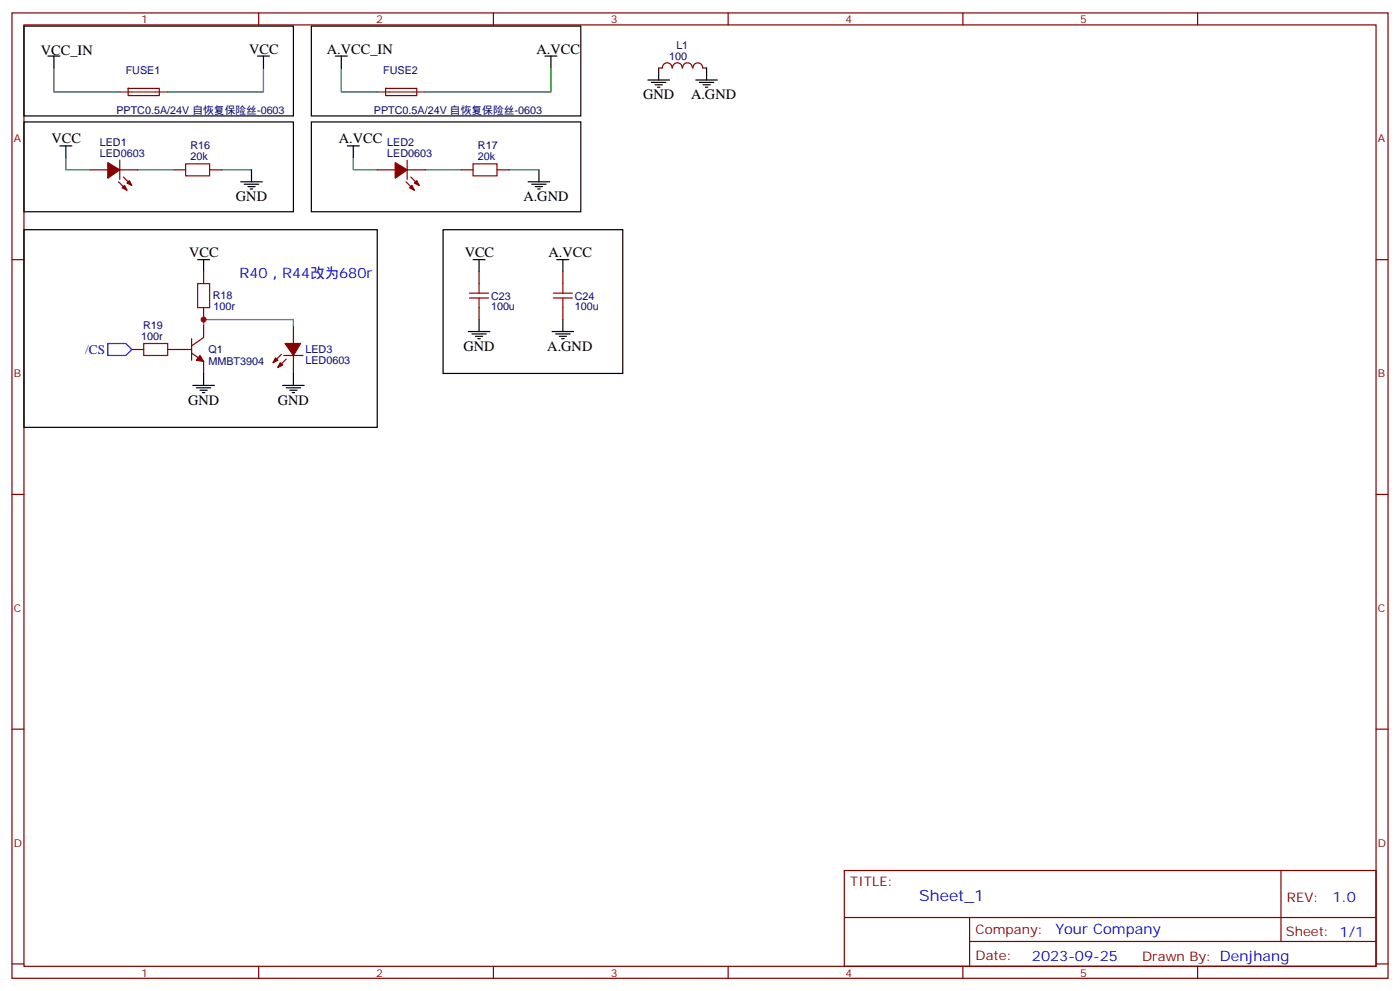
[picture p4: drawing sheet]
<svg xmlns="http://www.w3.org/2000/svg" width="412mm" height="292mm" viewBox="0 0 412 292" stroke-linecap="round" stroke-linejoin="round" font-family="sans-serif">
<g fill="none" stroke="#870000" stroke-width=".35">
<path d="M3.5 3.8h405.4v284.3h-405.4zM7.1 7.3h398.2v277.3h-398.2zM76.2 3.8v3.5M145.3 3.8v3.5M214.5 3.8v3.5M283.6 3.8v3.5M352.8 3.8v3.5M37.8 26h9.1v2.1l-9.1 .1zM113.6 26h9.1l.1 2.1-9.2 .1zM194 20h1.1M195.1 20a1.41 1.41 0 0 1 1.4-1.5 1.41 1.41 0 0 1 1.4 1.5M198.1 20a1.41 1.41 0 0 1 1.4-1.5 1.41 1.41 0 0 1 1.4 1.5"/>
<path d="M201.1 20a1.41 1.41 0 0 1 1.4-1.5 1.41 1.41 0 0 1 1.4 1.5M204.2 20a1.41 1.41 0 0 1 1.4-1.5 1.41 1.41 0 0 1 1.4 1.5M207.1 20h1M26.5 50h5.2M34.9 53.6l2.5 2.4M35.3 50h5.3M35.3 47.2v5.6M36.3 52.1l2.5 2.5M51.2 50h3.5M61.7 50h3.6M111.1 50h5.3M119.6 53.6l2.5 2.4"/>
<path d="M119.9 50h5.3M119.9 47.2v5.6M121 52.1l2.5 2.5M135.8 50h3.5M146.4 50h3.5M3.5 76.5h3.6M405.3 76.5h3.6M56.4 99.8v6.3M60 80v3.5M60 90.6v3.5M60 95.9v3.5l-3.6 2.5M86.4 95.9v5.3"/>
<path d="M141.1 80v3.5M141.1 90.6v3.5M165.8 80v3.5M165.8 90.6v3.5M38.8 102.9h3.5M49.4 102.9h7M56.4 104l3.6 2.5v3.5M82.9 104.4l-2.5 2.4M83.6 104.7h5.7M84.3 105.8l-2.5 2.4M86.4 104.7v5.3M3.5 145.6h3.6"/>
<path d="M405.3 145.6h3.6M3.5 214.8h3.6M405.3 214.8h3.6M248.7 256.4h156.6v28.2h-156.6zM377.3 256.4v20.9M248.7 270.2h156.5M285.6 277.3h119.6M285.6 270.2v14.2M3.5 283.9h3.6M76.2 284.6v3.5M145.3 284.6v3.5M214.5 284.6v3.5"/>
<path d="M283.6 284.6v3.5M352.8 284.6v3.5M405.3 283.9h3.6"/>
</g>
<path d="M35.3 27.1h14.1M111.1 27.1h14.1" fill="none" stroke="#8c2424" stroke-width=".35"/>
<g fill="none" stroke="#000" stroke-width=".35">
<path d="M7.1 7.7h79.3v26.4h-79.3zM14.1 16.5h3.5M15.9 16.5v3.5M75.8 16.5h3.6M77.6 16.5v3.5M91.7 7.7h79.4v26.4h-79.4zM98.8 16.5h3.5M100.5 16.5v3.5M160.5 16.5h3.5M162.3 16.5v3.5M7.1 35.9h79.3v26.5h-79.3zM91.7 35.9h79.4v26.5h-79.4z"/>
<path d="M190.9 23.6h6.3M191.9 24.3h4.2M193 25h2.1M193.7 25.7h.7M194 20v3.6M205 23.6h6.3M206 24.3h4.3M207.1 25h2.1M207.8 25.7h.7M208.1 20v3.6M17.6 43h3.6M19.4 43v3.5"/>
<path d="M70.9 53.6h6.4M72 54.3h4.2M73 55h2.1M73.7 55.7h.7M74.1 50v3.6M102.3 43h3.5M104.1 43v3.5M155.6 53.6h6.3M156.6 54.3h4.3M157.7 55h2.1M158.4 55.7h.7M158.7 50v3.6"/>
<path d="M7.1 67.7h104v58.2h-104zM58.2 76.5h3.5M60 76.5v3.5M130.5 67.7h52.9v42.3h-52.9zM139.3 76.5h3.6M141.1 76.5v3.5M164 76.5h3.6M165.8 76.5v3.5M137.9 97.6h6.4M139 98.4h4.2M140.1 99.1h2.1M140.8 99.8h.7"/>
<path d="M141.1 94.1v3.5M162.6 97.6h6.4M163.7 98.4h4.2M164.7 99.1h2.2M165.5 99.8h.7M165.8 94.1v3.5M56.8 113.5h6.3M57.9 114.2h4.2M58.9 114.9h2.1M59.6 115.6h.7M60 110v3.5M83.3 113.5h6.3"/>
<path d="M84.3 114.2h4.2M85.4 114.9h2.1M86.1 115.6h.7M86.4 110v3.5"/>
</g>
<path d="M15.9 20v7.1h19.4M77.6 20v7.1h-28.2M100.5 20v7.1h10.6M162.3 20v7.1h-37.1M19.4 46.5v3.5h7.1M40.6 50h10.6M65.3 50h8.8M104.1 46.5v3.5h7M125.2 50h10.6M149.9 50h8.8M60 95.9v-1.8h26.4v1.8" fill="none" stroke="#008700" stroke-width=".35"/>
<path d="M54.7 48.3h7v3.5h-7zM139.3 48.3h7.1v3.5h-7.1zM58.2 83.5h3.5v7.1h-3.5zM138.3 87.8h5.6M138.3 86.4h5.6M141.1 83.5v2.9M141.1 87.8v2.8M163 87.8h5.6M163 86.4h5.6M165.8 83.5v2.9M165.8 87.8v2.8M42.3 101.2h7.1v3.5h-7.1z" fill="none" stroke="#a10000" stroke-width=".35"/>
<g fill="#870000" stroke="#870000" stroke-width=".35">
<path d="M116.4 47.9l3.5 2.1-3.5 2.5z"/>
<path d="M120.6 55.3l.8-.7 .7 1.4z"/>
<path d="M122.1 53.9l.7-.7 .7 1.4z"/>
<path d="M31.7 47.9l3.6 2.1-3.6 2.5z"/>
<path d="M36 55.3l.7-.7 .7 1.4z"/>
<path d="M37.4 53.9l.7-.7 .7 1.4z"/>
<path d="M84 101.2h4.5l-2.1 3.5z"/>
<path d="M81.1 105.4l.7 .7-1.4 .7z"/>
<path d="M82.5 106.8l.8 .7-1.5 .7z"/>
<path d="M58.9 104.7l1.1 1.8-2.1-.4z"/>
</g>
<path d="M31.7 101.2h5.3l1.8 1.7-1.8 1.8h-5.3z" fill="none" stroke="#00f" stroke-width=".35"/>
<circle cx="60" cy="94.1" r=".88" fill="#c00"/>
<text font-size="4.6" fill="#00f" x="270.8" y="265.4">Sheet_1</text>
<g font-size="4.2">
<text x="12" y="16.2">VCC_IN</text>
<text x="73.4" y="15.8">VCC</text>
<text x="96.3" y="15.8">A.VCC_IN</text>
<text x="158" y="15.8">A.VCC</text>
<text x="189.4" y="29.2">GND</text>
<text x="203.6" y="29.2">A.GND</text>
<text x="15.2" y="42.3">VCC</text>
<text x="99.8" y="42.3">A.VCC</text>
<text x="69.5" y="59.2">GND</text>
<text x="154.2" y="59.2">A.GND</text>
<text x="55.7" y="75.8">VCC</text>
<text x="136.9" y="75.8">VCC</text>
<text x="161.6" y="75.8">A.VCC</text>
<text x="136.5" y="103.3">GND</text>
<text x="161.2" y="103.3">A.GND</text>
<text x="55.4" y="119.2">GND</text>
<text x="81.8" y="119.2">GND</text>
</g>
<g font-size="4.2" fill="#00f">
<text x="70.6" y="81.8">R40，R44改为680r</text>
<text x="392.5" y="265.7">1.0</text>
<text x="310.9" y="275.2">Your Company</text>
<text x="304" y="283">2023-09-25</text>
</g>
<text font-size="3.9" fill="#00f" x="25.1" y="104.2">/CS</text>
<g font-size="3.9" fill="#800">
<text x="250.5" y="261">TITLE:</text>
<text x="379.1" y="265.7">REV:</text>
<text x="287.4" y="275.2">Company:</text>
<text x="378.7" y="275.8">Sheet: 1/1</text>
<text x="287.4" y="282.9">Date:</text>
<text x="336.4" y="282.9">Drawn By: Denjhang</text>
</g>
<g font-size="3.2" fill="#800">
<text x="41.6" y="6.8">1</text>
<text x="110.8" y="6.8">2</text>
<text x="179.9" y="6.8">3</text>
<text x="249.1" y="6.8">4</text>
<text x="318.2" y="6.8">5</text>
<text x="4.1" y="41.9">A</text>
<text x="405.9" y="41.9">A</text>
<text x="4.1" y="111.1">B</text>
<text x="405.9" y="111.1">B</text>
<text x="4.1" y="180.2">C</text>
<text x="405.9" y="180.2">C</text>
<text x="4.1" y="249.3">D</text>
<text x="405.9" y="249.3">D</text>
<text x="41.6" y="287.6">1</text>
<text x="110.8" y="287.6">2</text>
<text x="179.9" y="287.6">3</text>
<text x="249.1" y="287.6">4</text>
<text x="318.2" y="287.6">5</text>
</g>
<g font-size="3.2" fill="#000080">
<text x="197.1" y="17.7">100</text>
<text x="199.2" y="14.5">L1</text>
<text x="37" y="21.8">FUSE1</text>
<text x="112.9" y="21.8">FUSE2</text>
<text x="34.3" y="33.5">PPTC0.5A/24V 自恢复保险丝-0603</text>
<text x="110.1" y="33.5">PPTC0.5A/24V 自恢复保险丝-0603</text>
<text x="29.4" y="46.1">LED0603</text>
<text x="29.4" y="43">LED1</text>
<text x="56.1" y="47.2">20k</text>
<text x="56.1" y="44">R16</text>
<text x="114.1" y="46.1">LED0603</text>
<text x="114.1" y="43">LED2</text>
<text x="140.8" y="47.2">20k</text>
<text x="140.8" y="44">R17</text>
<text x="62.7" y="88.2">R18</text>
<text x="144.6" y="88.2">C23</text>
<text x="169.3" y="88.2">C24</text>
<text x="62.9" y="91.4">100r</text>
<text x="144.6" y="91.4">100u</text>
<text x="169.3" y="91.4">100u</text>
<text x="41.6" y="100.1">100r</text>
<text x="42.1" y="96.9">R19</text>
<text x="61.4" y="107.4">MMBT3904</text>
<text x="61.4" y="104">Q1</text>
<text x="90" y="107.3">LED0603</text>
<text x="90" y="104.1">LED3</text>
</g>
</svg>
